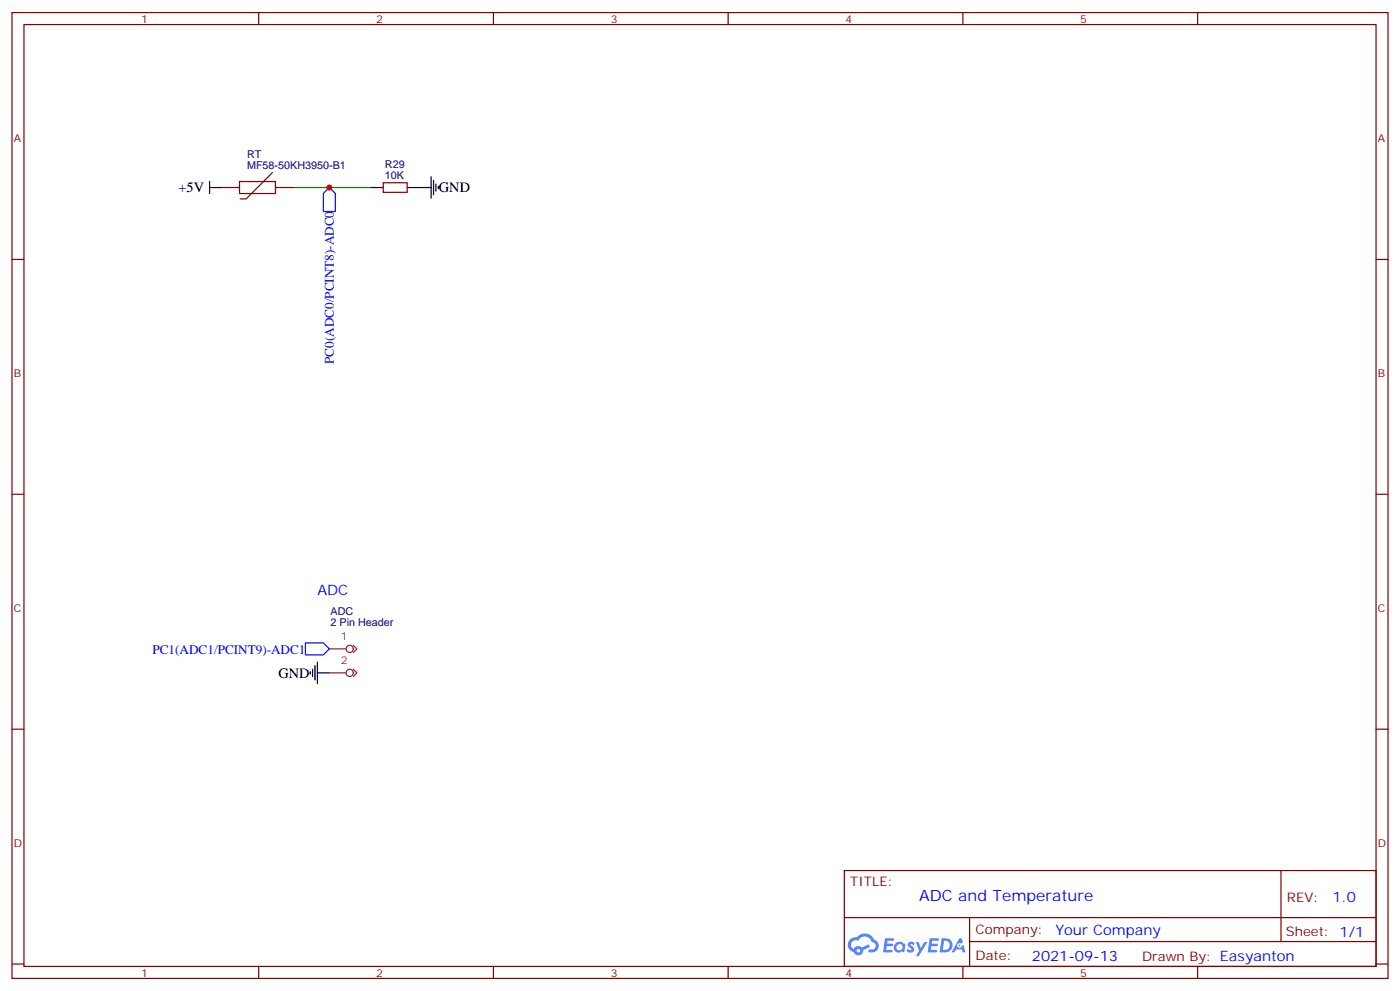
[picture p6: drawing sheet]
<svg xmlns="http://www.w3.org/2000/svg" width="412mm" height="292mm" viewBox="0 0 412 292" stroke-linecap="round" stroke-linejoin="round" font-family="sans-serif">
<g fill="none" stroke="#870000" stroke-width=".35">
<path d="M3.5 3.7h405.4v284.3h-405.4zM7.1 7.2h398.2v277.3h-398.2zM76.2 3.7v3.5M145.3 3.7v3.5M214.5 3.7v3.5M283.6 3.7v3.5M352.8 3.7v3.5M3.5 76.4h3.6M405.3 76.4h3.6M3.5 145.5h3.6M405.3 145.5h3.6M3.5 214.7h3.6"/>
<path d="M405.3 214.7h3.6M248.7 256.3h156.6v28.2h-156.6zM377.3 256.3v20.9M248.7 270.1h156.5M285.6 277.2h119.6M285.6 270.1v14.2M3.5 283.8h3.6M76.2 284.5v3.5M145.3 284.5v3.5M214.5 284.5v3.5M283.6 284.5v3.5M352.8 284.5v3.5"/>
<path d="M405.3 283.8h3.6"/>
</g>
<g fill="#5487ff">
<path d="M267.7 277.5a1.22 1.22 0 0 1 1.7 .2l-.4 .6a.47 .47 0 0 0-.3-.4 .47 .47 0 0 0-.5 .2l.1 .2a1.14 1.14 0 0 1 .8 1.8 1.14 1.14 0 0 1-1.9 0l-.2-.2 .5-.6 .7 .5a.29 .29 0 0 0 .3-.3 .29 .29 0 0 0-.2-.3 1.04 1.04 0 0 1-.6-1.7z"/>
<path d="M260.7 276.2h2.4l.3 .2-.2 .5-1.8 .1-.1 .8h1.5l.3 .4-.3 .4h-1.6l-.2 1.1h1.7l.2 .3-.2 .3-2.6 .1z"/>
<path d="M273.8 276.2h2.4l.3 .2-.1 .5-1.8 .1-.2 .8h1.6l.3 .4-.4 .4-1.6-.1-.1 1.1 1.7 .1 .2 .3-.2 .3-2.6 .1z"/>
<path d="M282.6 276.2h.7l.3 1.3-.6 .3a.69 .69 0 0 0-1 .3 .69 .69 0 0 0 .4 .9 .69 .69 0 0 0 .9-.6l.5-.2 .6 2.2h-.8l-.2-.9h-1.8l-.5 .9h-.8z"/>
<path d="M269.8 277.3h.8l.6 1.8 1.1-1.8h.9l-2.6 4.2h-.8l.9-1.5z"/>
<path d="M277.4 276.2l-.6 4.2h1.3a2.11 2.11 0 0 0 2.5-2.1 2.11 2.11 0 0 0-2.5-2.1zM278.1 277a1.39 1.39 0 0 1 1.7 1.4 1.39 1.39 0 0 1-1.8 1.2h-.3z"/>
<path d="M263.7 277.8a1.54 1.54 0 0 0-.1 2.2 1.54 1.54 0 0 0 2.2 .1l.6 .3 .3-2.3-.2-.3h-.4a1.49 1.49 0 0 0-2.4 0zM264 278.8a.94 .94 0 0 1 1.8 0 .94 .94 0 0 1-1.8 0z"/>
<path d="M250.4 276.6a2.18 2.18 0 0 0 1.1 3.7 1.44 1.44 0 0 0 1.6 .9 1.44 1.44 0 0 0 1.2-1.4l2-1.1-.5-.7-1.9 1a1.47 1.47 0 0 0-2.4 .4 1.39 1.39 0 0 1-.7-1.9 1.39 1.39 0 0 1 2-.5 2.12 2.12 0 0 1 2.2-1.3 2.12 2.12 0 0 1 1.9 1.7 1.14 1.14 0 0 1 1.1 1.4 1.14 1.14 0 0 1-1.7 .7 .43 .43 0 0 0-.5 .4 .43 .43 0 0 0 .4 .5 1.98 1.98 0 0 0 2.5-1.2 1.98 1.98 0 0 0-1.2-2.6 3.1 3.1 0 0 0-5.3-.6l-.9 .1zM252.3 279.9a.55 .55 0 0 1 1.1 0 .55 .55 0 0 1-1.1 0z"/>
<circle cx="282.6" cy="278.3" r=".26"/>
</g>
<path d="M95.2 57l1.8-1.8 1.8 1.8v5.3h-3.6zM90 189.3h5.2l1.8 1.7-1.8 1.8h-5.2z" fill="none" stroke="#00f" stroke-width=".35"/>
<g fill="none" stroke="#000" stroke-width=".35">
<path d="M61.7 55.2h3.6M61.7 53.4v3.6M109.4 55.2h3.5M119.9 55.2h7.1M127 52v6.4M127.7 53.1v4.2M128.4 54.2v2.1M129.1 54.9v.7M91.4 197.7v.7M92.1 197v2.1M92.8 196v4.2M93.5 198.1h3.5"/>
<path d="M93.5 194.9v6.4"/>
</g>
<path d="M86.4 55.2h23" fill="none" stroke="#008700" stroke-width=".35"/>
<path d="M65.3 55.2h5.3M70.6 53.4h10.5v3.6h-10.5zM80.3 50.8l-7.8 7.8h-1.8M81.1 55.2h5.3M112.9 53.8h7v2.8h-7z" fill="none" stroke="#870000" stroke-width=".35"/>
<g fill="none" stroke="#8c2424" stroke-width=".35">
<path d="M97 191h5M97 198.1h5M104.1 190l1 1-1 1.1M104.1 197l1 1.1-1 1"/>
<circle cx="103" cy="191" r="1.06"/>
<circle cx="103" cy="198.1" r="1.06"/>
</g>
<circle cx="97" cy="55.2" r=".88" fill="#c00"/>
<text font-size="4.6" fill="#00f" x="270.8" y="265.3">ADC and Temperature</text>
<g font-size="4.2">
<text x="52.6" y="56.6">+5V</text>
<text x="129.3" y="56.6">GND</text>
<text x="82" y="199.5">GND</text>
</g>
<g font-size="4.2" fill="#00f">
<text x="93.5" y="175.2">ADC</text>
<text x="392.5" y="265.6">1.0</text>
<text x="310.9" y="275.1">Your Company</text>
<text x="304" y="282.9">2021-09-13</text>
</g>
<g font-size="3.9" fill="#00f">
<text x="98.4" y="107.2" transform="rotate(-90 98.4 107.2)">PC0(ADC0/PCINT8)-ADC0</text>
<text x="44.9" y="192.5">PC1(ADC1/PCINT9)-ADC1</text>
</g>
<g font-size="3.9" fill="#800">
<text x="250.5" y="260.9">TITLE:</text>
<text x="379.1" y="265.6">REV:</text>
<text x="287.4" y="275.1">Company:</text>
<text x="378.7" y="275.7">Sheet: 1/1</text>
<text x="287.4" y="282.8">Date:</text>
<text x="336.4" y="282.8">Drawn By: Easyanton</text>
</g>
<g font-size="3.2" fill="#800">
<text x="41.6" y="6.7">1</text>
<text x="110.8" y="6.7">2</text>
<text x="179.9" y="6.7">3</text>
<text x="249.1" y="6.7">4</text>
<text x="318.2" y="6.7">5</text>
<text x="4.1" y="41.8">A</text>
<text x="405.9" y="41.8">A</text>
<text x="4.1" y="110.9">B</text>
<text x="405.9" y="110.9">B</text>
<text x="4.1" y="180.1">C</text>
<text x="405.9" y="180.1">C</text>
<text x="4.1" y="249.2">D</text>
<text x="405.9" y="249.2">D</text>
<text x="41.6" y="287.5">1</text>
<text x="110.8" y="287.5">2</text>
<text x="179.9" y="287.5">3</text>
<text x="249.1" y="287.5">4</text>
<text x="318.2" y="287.5">5</text>
</g>
<g font-size="3.2" fill="#000080">
<text x="72.8" y="46.6">RT</text>
<text x="72.8" y="49.7">MF58-50KH3950-B1</text>
<text x="113.4" y="52.7">10K</text>
<text x="113.4" y="49.6">R29</text>
<text x="97.4" y="184.2">2 Pin Header</text>
<text x="97.4" y="181.1">ADC</text>
</g>
<g font-size="3.2" fill="#8d2323">
<text x="100.4" y="188.6">1</text>
<text x="100.4" y="195.6">2</text>
</g>
</svg>
